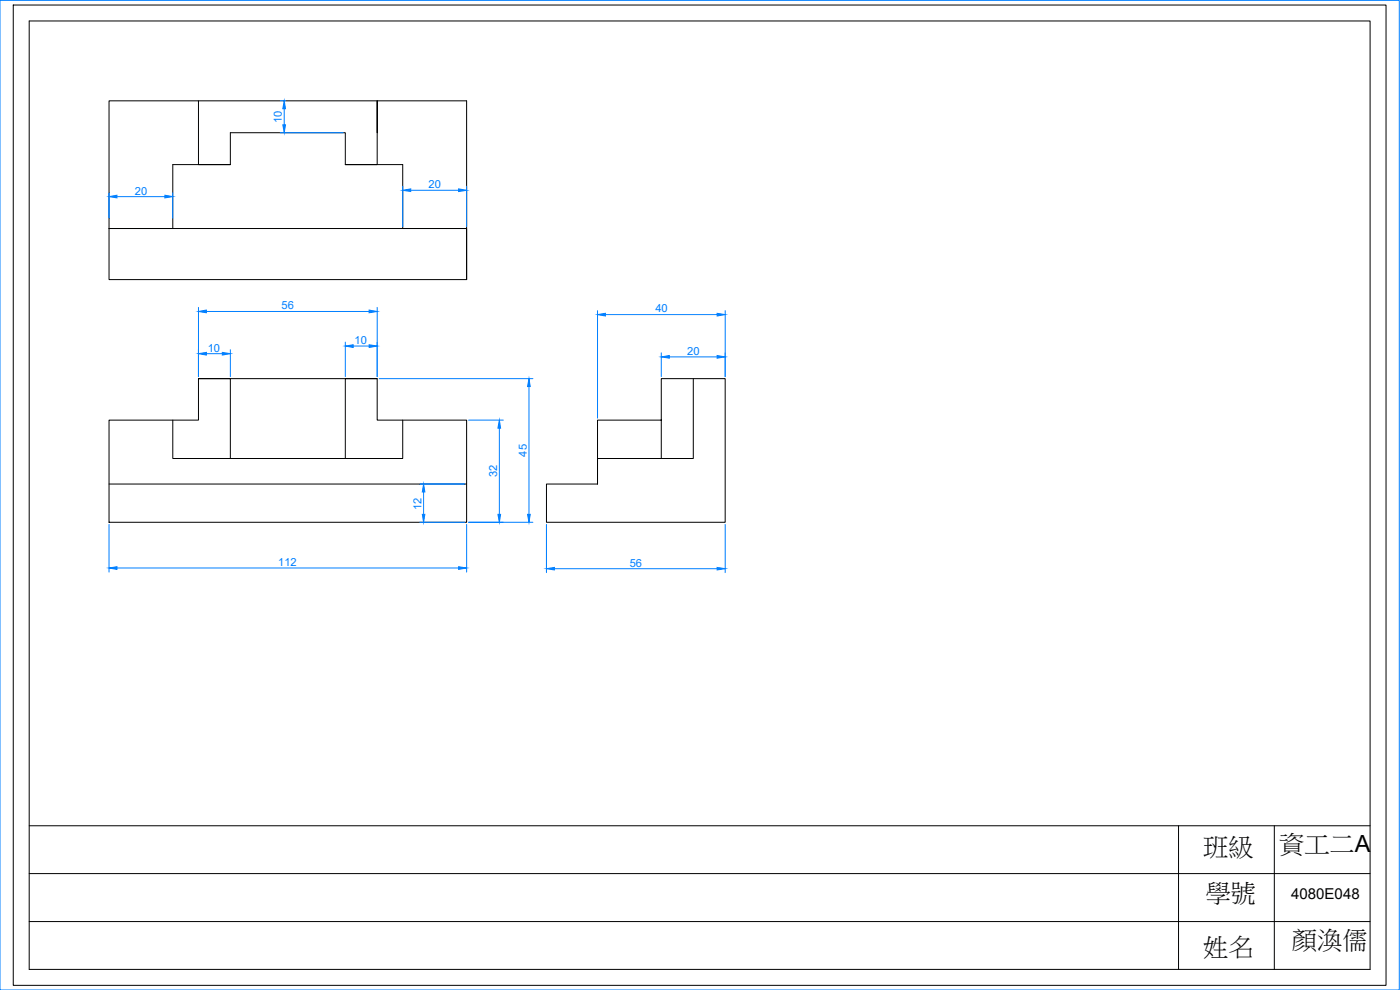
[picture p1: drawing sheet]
<svg xmlns="http://www.w3.org/2000/svg" width="420mm" height="297mm" viewBox="0 0 420 297" stroke-linecap="round" stroke-linejoin="round" font-family="sans-serif">
<!-- layer: 0 -->
<g fill="none" stroke="#000" stroke-width=".3">
<path d="M4 1.5h412v294.1h-412zM8.8 6.3h402.4v284.6h-402.4zM32.7 30.3h107.3v53.6h-107.3zM59.6 30.3v19.1h9.5M113.2 39.8v-9.5v19.1h-9.6M69.1 49.4h-17.2v19.2h-19.2h107.3v15.3M69.1 49.4v-9.6h34.5v9.6M103.6 49.4h17.3v19.2h19.1M59.6 113.6h9.5v24M113.2 113.6h-9.6v24h-34.5M208.1 113.6v24h-9.6M32.7 126.1h26.9v-12.5h53.6v12.5h26.8v30.6h-107.3z"/>
<path d="M51.9 126.1v11.5h17.2M120.9 126.1v11.5h-17.3M198.5 126.1v11.5h-19.2v7.6h-15.3v11.5h53.6v-43.1h-19.1v12.5h-19.2v19.1M32.7 145.2h107.3M8.8 247.8h402.4M353.7 247.8v43.1M382.4 247.8v43.1M8.8 276.5h402.4M8.8 262.1h402.4"/>
</g>
<g fill="none" stroke="#007fff" stroke-width=".3">
<path d="M0 .1h419.9v296.9h-419.9zM84.1 39.8h18.9M84.1 30.3h1.7M85.3 32.6v4.9M32.7 57.8v7.7M35.1 59h14.4M51.9 57.8v7.7M120.9 55.9v12.1M123.3 57.1h14.3M140 55.9v12.1M59.6 92.2v20.8M61.9 93.5h48.9"/>
<path d="M113.2 92.2v20.8M179.3 93.2v32.3M181.7 94.4h33.5M217.6 93.2v19.8M61.9 106.1h4.8M69.1 104.9v8.1M103.6 102.6v10.4M106 103.8h4.8M113.8 113.6h46.1M158.7 116v38.3M198.5 105.9v7.1M200.9 107.1h14.3"/>
<path d="M140.6 126.1h10.4M149.9 128.5v25.8M32.7 157.3v14.3M125.9 145.2h13.5M125.9 156.7h13.5M127.1 147.6v6.7M140 157.3v14.3M140.6 156.7h19.3M164 157.3v14.5M217.6 157.3v14.5M35.1 170.4h102.5M166.4 170.6h48.8"/>
</g>
<g fill="#007fff" stroke="#007fff" stroke-width=".3">
<path d="M32.7 170.4l2.4-.4v.8z"/>
<path d="M137.6 170l2.4 .4-2.4 .4z"/>
<path d="M59.6 106.1l2.3-.4v.8z"/>
<path d="M66.7 105.7l2.4 .4-2.4 .4z"/>
<path d="M103.6 103.8l2.4-.4v.9z"/>
<path d="M110.8 103.4l2.4 .4-2.4 .5z"/>
<path d="M59.6 93.5l2.3-.5v.8z"/>
<path d="M110.8 93l2.4 .5-2.4 .3z"/>
<path d="M127.1 145.2l.4 2.4h-.8z"/>
<path d="M126.7 154.3h.8l-.4 2.4z"/>
<path d="M149.9 126.1l.3 2.4h-.8z"/>
<path d="M149.4 154.3h.8l-.3 2.4z"/>
<path d="M158.7 113.6l.4 2.4h-.8z"/>
<path d="M158.3 154.3h.8l-.4 2.4z"/>
<path d="M32.7 59l2.4-.4v.8z"/>
<path d="M49.5 58.6l2.4 .4-2.4 .4z"/>
<path d="M120.9 57.1l2.4-.4v.8z"/>
<path d="M137.6 56.7l2.4 .4-2.4 .4z"/>
<path d="M84.9 37.5h.8l-.4 2.3z"/>
<path d="M85.3 30.3l.4 2.3h-.8z"/>
<path d="M164 170.6l2.4-.3v.7z"/>
<path d="M215.2 170.3l2.4 .3-2.4 .4z"/>
<path d="M198.5 107.1l2.4-.4v.8z"/>
<path d="M215.2 106.7l2.4 .4-2.4 .4z"/>
<path d="M179.3 94.4l2.4-.4v.8z"/>
<path d="M215.2 94l2.4 .4-2.4 .4z"/>
</g>
<g font-size="7.6">
<text x="361.1" y="256.4">班級</text>
<text x="383.9" y="255.6">資工二A</text>
<text x="361.9" y="270.5">學號</text>
<text x="361.1" y="286.7">姓名</text>
<text x="387.8" y="284.3">顏渙儒</text>
</g>
<text font-size="4.5" x="387.5" y="269.6">4080E048</text>
<g font-size="3.3" fill="#007fff">
<text x="84.6" y="37" transform="rotate(-90 84.6 37)">10</text>
<text x="40.5" y="58.4">20</text>
<text x="128.6" y="56.4">20</text>
<text x="84.5" y="92.8">56</text>
<text x="196.7" y="93.8">40</text>
<text x="62.4" y="105.5">10</text>
<text x="106.4" y="103.2">10</text>
<text x="206.2" y="106.5">20</text>
<text x="158.1" y="137" transform="rotate(-90 158.1 137)">45</text>
<text x="149.2" y="143.2" transform="rotate(-90 149.2 143.2)">32</text>
<text x="126.5" y="152.9" transform="rotate(-90 126.5 152.9)">12</text>
<text x="83.5" y="169.8">112</text>
<text x="189" y="170">56</text>
</g>
</svg>
